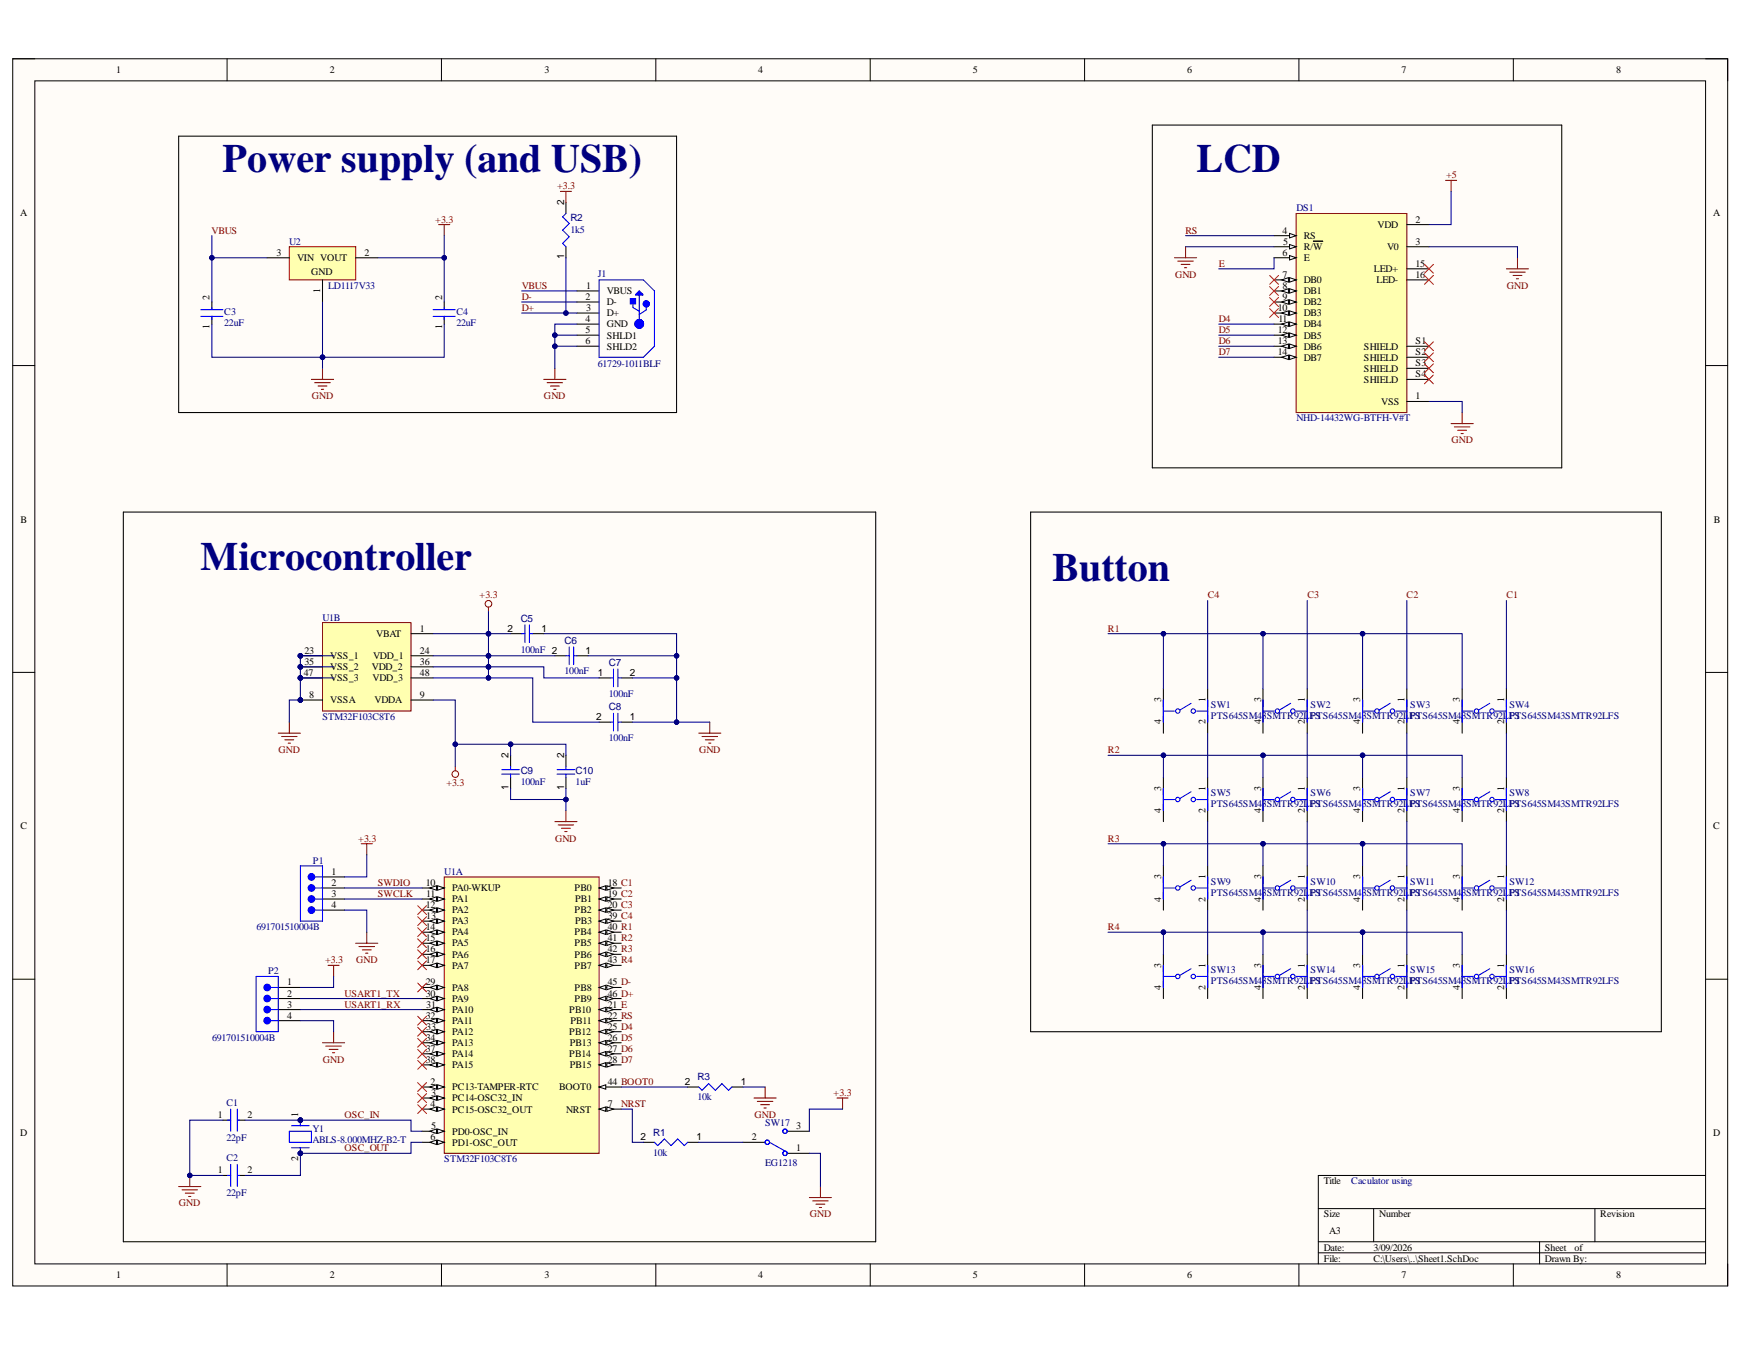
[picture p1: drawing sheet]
# Altium project caculator.PrjPcb
1 sheet, 41 parts. Net scope: global (net labels, ports and power ports of the same name join across sheets).
Board file: PCB1.PcbDoc

## Sheet caculator schematic.SchDoc
size A3; SheetNumber: 1; SheetTotal: 1

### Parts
(Parts that share a designator on the sheet are numbered #1, #2 ... from top to bottom, then left to right.)
C1  22pF  [FP-RCE0K1-MFG]
C2  22pF  [FP-RCE0K1-MFG]
C3  22uF  [FP-RCE0K1-MFG]
C4  22uF  [FP-RCE0K1-MFG]
C5  value 100nF  [CAPC1005X56X25LL10T15]  (hidden comment: Capacitor 0.1 uF +/- 5% 16 V 0402)
C6  value 100nF  [CAPC1005X56X25LL10T15]  (hidden comment: Capacitor 0.1 uF +/- 5% 16 V 0402)
C7  value 100nF  [CAPC1005X56X25LL10T15]  (hidden comment: Capacitor 0.1 uF +/- 5% 16 V 0402)
C8  value 100nF  [CAPC1005X56X25LL10T15]  (hidden comment: Capacitor 0.1 uF +/- 5% 16 V 0402)
C9  value 100nF  [CAPC1005X56X25LL10T15]  (hidden comment: Capacitor 0.1 uF +/- 5% 16 V 0402)
C10  value 1uF  [CAPC1005X56X25LL10T15]  (hidden comment: Capacitor 0.1 uF +/- 5% 16 V 0402)
DS1  NHD-14432WG-BTFH-V#T  [LCD_NHD-14432WG-BTFH-V#T]
J1  61729-1011BLF  [FCI-61729-1011BLF_V]
P1  691701510004B  [691701510004B]
P2  691701510004B  [691701510004B]
R1  value 10k  [RESC0402(1005)_L]  (hidden comment: Resistor 1K +/-5 % 0402 63 mW)
R2  value 1k5  [RESC0402(1005)_L]  (hidden comment: Resistor 1K +/-5 % 0402 63 mW)
R3  value 10k  [RESC0402(1005)_L]  (hidden comment: Resistor 1K +/-5 % 0402 63 mW)
SW1  PTS645SM43SMTR92LFS  [FP-PTS645SM43SMTR92LFS-MFG]
SW2  PTS645SM43SMTR92LFS  [FP-PTS645SM43SMTR92LFS-MFG]
SW3  PTS645SM43SMTR92LFS  [FP-PTS645SM43SMTR92LFS-MFG]
SW4  PTS645SM43SMTR92LFS  [FP-PTS645SM43SMTR92LFS-MFG]
SW5  PTS645SM43SMTR92LFS  [FP-PTS645SM43SMTR92LFS-MFG]
SW6  PTS645SM43SMTR92LFS  [FP-PTS645SM43SMTR92LFS-MFG]
SW7  PTS645SM43SMTR92LFS  [FP-PTS645SM43SMTR92LFS-MFG]
SW8  PTS645SM43SMTR92LFS  [FP-PTS645SM43SMTR92LFS-MFG]
SW9  PTS645SM43SMTR92LFS  [FP-PTS645SM43SMTR92LFS-MFG]
SW10  PTS645SM43SMTR92LFS  [FP-PTS645SM43SMTR92LFS-MFG]
SW11  PTS645SM43SMTR92LFS  [FP-PTS645SM43SMTR92LFS-MFG]
SW12  PTS645SM43SMTR92LFS  [FP-PTS645SM43SMTR92LFS-MFG]
SW13  PTS645SM43SMTR92LFS  [FP-PTS645SM43SMTR92LFS-MFG]
SW14  PTS645SM43SMTR92LFS  [FP-PTS645SM43SMTR92LFS-MFG]
SW15  PTS645SM43SMTR92LFS  [FP-PTS645SM43SMTR92LFS-MFG]
SW16  PTS645SM43SMTR92LFS  [FP-PTS645SM43SMTR92LFS-MFG]
SW17  EG1218  [ESWI-EG1218_V]
SW?#1  PTS645SM43SMTR92LFS  [FP-PTS645SM43SMTR92LFS-MFG]
SW?#2  PTS645SM43SMTR92LFS  [FP-PTS645SM43SMTR92LFS-MFG]
SW?#3  PTS645SM43SMTR92LFS  [FP-PTS645SM43SMTR92LFS-MFG]
SW?#4  PTS645SM43SMTR92LFS  [FP-PTS645SM43SMTR92LFS-MFG]
U1  STM32F103C8T6  [STM-LQFP48_M]  (parts A,B of 2)
U2  LD1117V33  [STM-TO220-3]
Y1  ABLS-8.000MHZ-B2-T  [FP-ABLS-MFG]

### Blocks framed on the sheet
Power supply (and USB): C3 C4 J1 R2 U2
LCD: DS1
Microcontroller: C1 C2 C5-C10 P1 P2 R1 R3 SW17 U1 Y1

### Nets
+3.3: C4.2 C5.2 C6.2 C7.1 C8.2 C9.2 C10.2 P1.1 P2.1 R2.2 SW17.3 U1.1(VBAT) U1.9(VDDA) U1.24(VDD_1) U1.36(VDD_2) U1.48(VDD_3) U2.2(VOUT)
+5: DS1.2(VDD)
GND: C1.1 C2.1 C3.1 C4.1 C5.1 C6.1 C7.2 C8.1 C9.1 C10.1 DS1.1(VSS) DS1.3(V0) DS1.5(R/~{W}) J1.4(GND) J1.5(SHLD1) J1.6(SHLD2) P1.4 P2.4 R3.1 SW17.1 U1.8(VSSA) U1.23(VSS_1) U1.35(VSS_2) U1.47(VSS_3) U2.1(GND)
BOOT0: R3.2 U1.44(BOOT0)
C1: SW4.1 U1.18(PB0)
C2: SW3.1 U1.19(PB1)
C3: SW2.1 U1.20(PB2)
C4: SW1.1 U1.39(PB3)
D4: DS1.11(DB4) U1.25(PB12)
D5: DS1.12(DB5) U1.26(PB13)
D6: DS1.13(DB6) U1.27(PB14)
D7: DS1.14(DB7) U1.28(PB15)
D+: J1.3(D+) R2.1 U1.46(PB9)
D-: J1.2(D-) U1.45(PB8)
E: DS1.6(E) U1.21(PB10)
NRST: R1.2 U1.7(NRST)
OSC_IN: C1.2 U1.5(PD0-OSC_IN) Y1.1
OSC_OUT: C2.2 U1.6(PD1-OSC_OUT) Y1.2
R1: SW1.3 SW2.3 SW3.3 SW4.3 U1.40(PB4)
R2: SW5.3 SW6.3 SW7.3 SW8.3 U1.41(PB5)
R3: SW9.3 SW10.3 SW11.3 SW12.3 U1.42(PB6)
R4: SW13.3 SW14.3 SW15.3 SW16.3 U1.43(PB7)
R5: SW?#1.3 SW?#2.3 SW?#3.3 SW?#4.3
RS: DS1.4(RS) U1.22(PB11)
SWCLK: P1.3 U1.11(PA1)
SWDIO: P1.2 U1.10(PA0-WKUP)
USART1_RX: P2.3 U1.31(PA10)
USART1_TX: P2.2 U1.30(PA9)
VBUS: C3.2 J1.1(VBUS) U2.3(VIN)
NetR1_1: R1.1 SW17.2(COM)
NetSW1_2: SW1.2 SW5.1
NetSW2_2: SW2.2 SW6.1
NetSW3_2: SW3.2 SW7.1
NetSW4_2: SW4.2 SW8.1
NetSW5_2: SW5.2 SW9.1
NetSW6_2: SW6.2 SW10.1
NetSW7_2: SW7.2 SW11.1
NetSW8_2: SW8.2 SW12.1
NetSW9_2: SW9.2 SW13.1
NetSW10_2: SW10.2 SW14.1
NetSW11_2: SW11.2 SW15.1
NetSW12_2: SW12.2 SW16.1
NetSW13_2: SW13.2 SW?#1.1
NetSW14_2: SW14.2 SW?#2.1
NetSW15_2: SW15.2 SW?#3.1
NetSW16_2: SW16.2 SW?#4.1

Not connected (* = marked no-connect by the designer): DS1 7(DB0)* 8(DB1)* 9(DB2)* 10(DB3)* 15(LED+)* 16(LED-)* S1(SHIELD)* S2(SHIELD)* S3(SHIELD)* S4(SHIELD)*; SW1 4; SW2 4; SW3 4; SW4 4; SW5 4; SW6 4; SW7 4; SW8 4; SW9 4; SW10 4; SW11 4; SW12 4; SW13 4; SW14 4; SW15 4; SW16 4; SW?#1 2 4; SW?#2 2 4; SW?#3 2 4; SW?#4 2 4; U1 2(PC13-TAMPER-RTC)* 3(PC14-OSC32_IN)* 4(PC15-OSC32_OUT)* 12(PA2)* 13(PA3)* 14(PA4)* 15(PA5)* 16(PA6)* 17(PA7)* 29(PA8)* 32(PA11)* 33(PA12)* 34(PA13)* 37(PA14)* 38(PA15)*

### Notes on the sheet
- Button
- Caculator using
